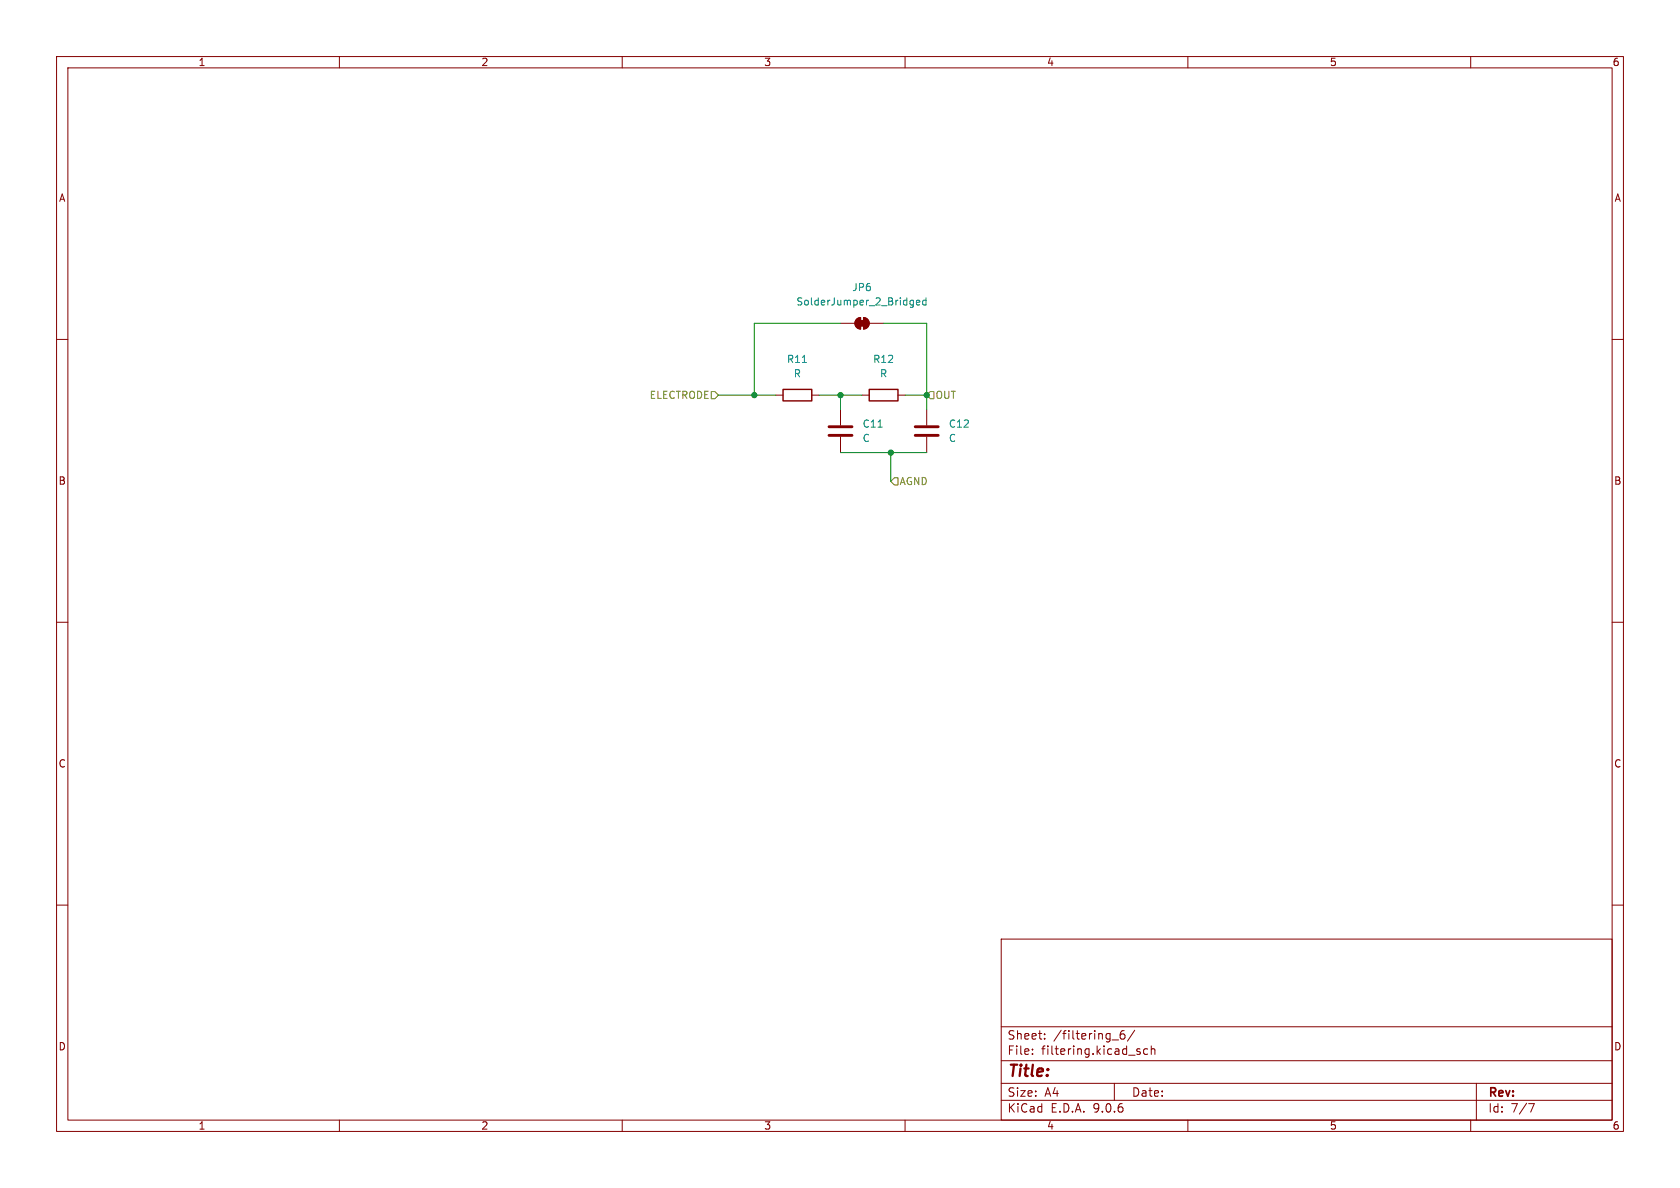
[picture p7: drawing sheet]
<svg xmlns="http://www.w3.org/2000/svg" width="297mm" height="210mm" viewBox="0 0 297 210" stroke-linecap="round" stroke-linejoin="round" font-family="sans-serif">
<path d="M0 0h297v210h-297z" fill="#fff" stroke="#fff" stroke-width=".18"/>
<g fill="none" stroke="#840000" stroke-width=".18">
<path d="M10 10h277v190h-277zM12 12h273v186h-273zM60 10v2M110 10v2M160 10v2M210 10v2M260 10v2M148.6 57.2h2.5M151.4 56.4l.7-.3v2.1a1.02 1.02 0 0 1-.9-.7 1.02 1.02 0 0 1 .2-1.1zM152.7 56.1a1.02 1.02 0 0 1 1 1.1 1.02 1.02 0 0 1-1 1zM153.7 57.2h2.5M10 60h2"/>
<path d="M137.2 69.9h1.2M143.5 69.9h1.3M148.6 72.4v2.8M148.6 77.2v2.8M152.4 69.9h1.3M158.7 69.9h1.3M163.8 72.4v2.8M163.8 77.2v2.8M285 60h2M10 110h2M285 110h2M10 160h2"/>
<path d="M177 166h108v32h-108zM285 160h2M60 198v2M110 198v2M160 198v2M177 194.5h108M177 191.5h108M177 187.5h108M177 181.5h108M182.5 186.3v.1M182.5 185.5v.1M184.7 183.6v.1"/>
<path d="M184.7 182.8v.1M196.6 183.8h1.1M197 191.5v3M198.7 182.2a.59 .59 0 0 0-.7 .6v.6l.2 .2 .4 .1 .2-.1 .1-.5-.2-.3h-.4l-.3 .3M200.6 182.1l-1.3 2M201.2 185.9l.3 .1 .1 .2-.2 .2h-.3M201.2 185.4l.3 .1M202.9 185.5l-.4-.1-.3 .3v.4l.1 .2h.6M203.5 185.5l.2-.1 .4 .1 .1 .9M203.5 184.9v1.5M210 198v2M260 198v2"/>
<path d="M261 191.5v6.5M270.2 195.1h1l-.6 1.5"/>
</g>
<path d="M146.6 75.4h4M146.6 77h4M161.8 75.4h4.1M161.8 77h4.1" fill="none" stroke="#840000" stroke-width=".51"/>
<path d="M161.1 53.1h.4M161.5 53.1v1l-.3 .2M161.5 53.9h-.4M162 53.5l.6-.1v-.3h-.4l-.2 .2 .1 .6h.5M163.7 53.1h-.4l-.2 .2 .1 .6h.5M163.7 52.6v1.3M141.8 64.1h.8M155.2 75.5h.8" fill="none" stroke="#008484" stroke-width=".18"/>
<path d="M138.4 68.8h5.1v2.1h-5.1zM153.7 68.8h5v2.1h-5z" fill="none" stroke="#840000" stroke-width=".25"/>
<g fill="#840000" stroke="#840000" stroke-width=".18">
<path d="M151.9 56.6h1v1.1h-1z"/>
<path d="M151.4 56.4l.7-.3v2.1a1.02 1.02 0 0 1-.9-.7 1.02 1.02 0 0 1 .2-1.1z"/>
<path d="M152.7 56.1a1.02 1.02 0 0 1 1 1.1 1.02 1.02 0 0 1-1 1z"/>
</g>
<path d="M125.7 69.2h.7l.6 .7-.6 .6h-.7zM164.5 69.2h.6v1.3h-.6l-.7-.6zM157.5 85.1l.6-.6h.6v1.2h-.6z" fill="none" stroke="#848400" stroke-width=".18"/>
<path d="M148.6 57.2h-15.3v12.7M156.2 57.2h7.6v15.2M127 69.9h10.2M144.8 69.9h7.6M148.6 69.9v2.5M160 69.9h3.8M148.6 80h15.2M157.5 80v5.1" fill="none" stroke="#008400" stroke-width=".18"/>
<g fill="#008400" stroke="#008400" stroke-width=".18">
<circle cx="133.3" cy="69.9" r=".46"/>
<circle cx="148.6" cy="69.9" r=".46"/>
<circle cx="163.8" cy="69.9" r=".46"/>
<circle cx="157.5" cy="80" r=".46"/>
</g>
<text font-size="2.8" fill="#840000" x="178" y="190.9">Title:</text>
<g font-size="2.1" fill="#840000">
<text x="178" y="184">Sheet:</text>
<text x="186.2" y="184">/filtering_6/</text>
<text x="178" y="186.7">File:</text>
<text x="184.1" y="186.7">filtering.kicad_sch</text>
<text x="178" y="196.9">KiCad</text>
<text x="178" y="194.1">Size:</text>
<text x="184.7" y="194.1">A4</text>
<text x="185.7" y="196.9">E.D.A.</text>
<text x="193.3" y="196.9">9.0.6</text>
<text x="200" y="194.1">Date:</text>
<text x="263" y="194.3">Rev:</text>
<text x="263" y="196.9">Id:</text>
<text x="267.1" y="196.9">7/7</text>
</g>
<g font-size="1.8" fill="#840000">
<text x="35" y="11.9">1</text>
<text x="85" y="11.9">2</text>
<text x="135" y="11.9">3</text>
<text x="185" y="11.9">4</text>
<text x="235" y="11.9">5</text>
<text x="285" y="11.9">6</text>
<text x="10.3" y="35.9">A</text>
<text x="285.3" y="35.9">A</text>
<text x="10.3" y="85.9">B</text>
<text x="285.3" y="85.9">B</text>
<text x="10.3" y="135.9">C</text>
<text x="285.3" y="135.9">C</text>
<text x="10.3" y="185.9">D</text>
<text x="285.3" y="185.9">D</text>
<text x="35" y="199.9">1</text>
<text x="85" y="199.9">2</text>
<text x="135" y="199.9">3</text>
<text x="185" y="199.9">4</text>
<text x="235" y="199.9">5</text>
<text x="285" y="199.9">6</text>
</g>
<g font-size="1.8" fill="#008484">
<text x="150.6" y="51.7">JP6</text>
<text x="140.7" y="54.2">SolderJumper_2_Bridged</text>
<text x="139" y="64.4">R11</text>
<text x="154.3" y="64.4">R12</text>
<text x="140.2" y="66.9">R</text>
<text x="155.5" y="66.9">R</text>
<text x="152.4" y="75.8">C11</text>
<text x="167.6" y="75.8">C12</text>
<text x="152.4" y="78.3">C</text>
<text x="167.6" y="78.3">C</text>
</g>
<g font-size="1.8" fill="#848400">
<text x="114.8" y="70.7">ELECTRODE</text>
<text x="165.3" y="70.7">OUT</text>
<text x="158.9" y="86">AGND</text>
</g>
</svg>
